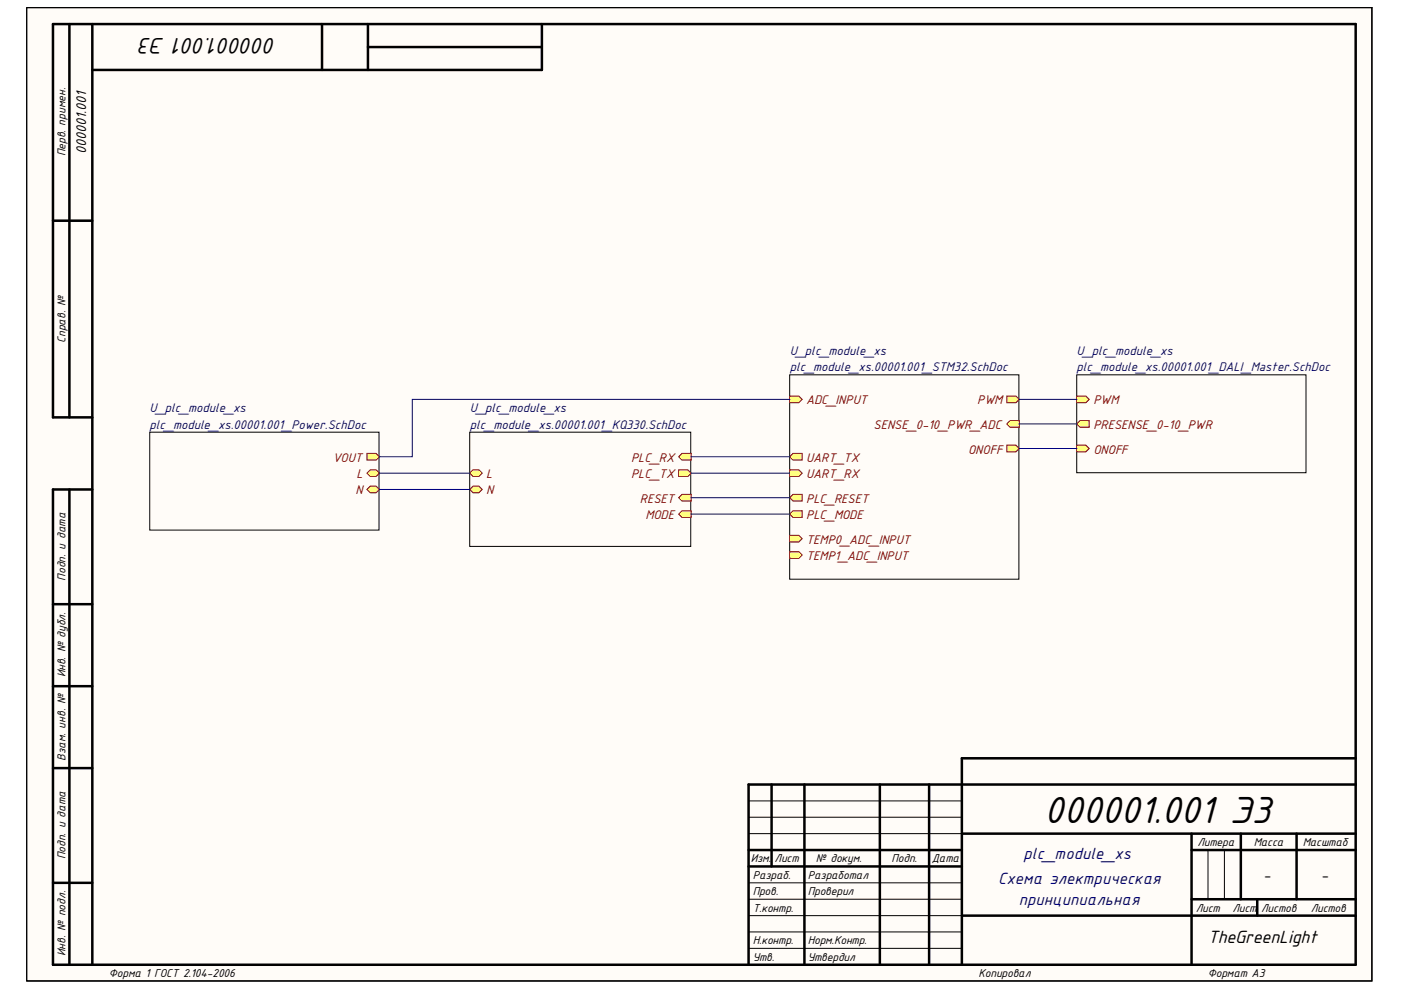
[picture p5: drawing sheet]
<svg xmlns="http://www.w3.org/2000/svg" width="297mm" height="210mm" viewBox="0 0 297 210" stroke-linecap="round" stroke-linejoin="round" font-family="sans-serif">
<path d="M5.7 1.6h285.1v206.3h-285.1z" fill="#fffcf8" stroke="#000" stroke-width=".21"/>
<g fill="none" stroke="#000" stroke-width=".53">
<path d="M14.7 5.1v83.4M19.6 5.1v199.5M68.3 5.1v9.7M78 5.1v9.7M78 10h36.9M114.9 5.1v9.7h-95.3M11.2 46.8h8.4M19.6 88.5h-8.4v-83.4h276.2v199.5h-276.2v-100.8h8.4M14.7 103.8v100.8M11.2 128.1h8.4M11.2 145.5h8.4M11.2 162.9h8.4"/>
<path d="M163.6 166.3v17.4M170.6 166.3v38.3M186.5 166.3v38.3M197 166.3v38.3M203.9 176.7h83.5M252.6 176.7v27.9M263.1 176.7v14M274.9 176.7v14M287.4 166.3h-128.7v38.3M287.4 160.8h-83.5v43.8M11.2 187.2h8.4M158.7 180.2h45.2"/>
<path d="M158.7 183.7h45.2M203.9 194.1h83.5M252.6 190.7h34.8M252.6 180.2h34.8M266.6 190.7v3.4"/>
</g>
<path d="M5.7 1.6h285.2v206.4h-285.2zM167.4 79.5h48.6v43.3h-48.6zM158.7 176.7h45.2M158.7 173.3h45.2M158.7 169.8h45.2M158.7 187.2h45.2M158.7 194.1h45.2M158.7 190.7h45.2M158.7 197.6h45.2M256.1 180.2v10.5M259.6 180.2v10.5M158.7 201.1h45.2" fill="none" stroke="#000" stroke-width=".21"/>
<path d="M167.4 96.8l.7-.7h2v1.4h-2z" fill-rule="evenodd" fill="#ffff80"/>
<path d="M167.4 96.8l.7-.7h2v1.4h-2z" fill="none" stroke="#800000" stroke-width=".21"/>
<path d="M167.4 99.6h2l.7 .7-.7 .7h-2z" fill-rule="evenodd" fill="#ffff80"/>
<path d="M167.4 99.6h2l.7 .7-.7 .7h-2z" fill="none" stroke="#800000" stroke-width=".21"/>
<path d="M167.4 109l.7-.7h2v1.4h-2z" fill-rule="evenodd" fill="#ffff80"/>
<path d="M167.4 109l.7-.7h2v1.4h-2z" fill="none" stroke="#800000" stroke-width=".21"/>
<path d="M167.4 105.5l.7-.7h2v1.4h-2z" fill-rule="evenodd" fill="#ffff80"/>
<path d="M167.4 105.5l.7-.7h2v1.4h-2z" fill="none" stroke="#800000" stroke-width=".21"/>
<path d="M213.5 84h1.9l.7 .7-.7 .7h-1.9z" fill-rule="evenodd" fill="#ffff80"/>
<path d="M213.5 84h1.9l.7 .7-.7 .7h-1.9z" fill="none" stroke="#800000" stroke-width=".21"/>
<path d="M167.4 84h2l.7 .7-.7 .7h-2z" fill-rule="evenodd" fill="#ffff80"/>
<path d="M167.4 84h2l.7 .7-.7 .7h-2z" fill="none" stroke="#800000" stroke-width=".21"/>
<path d="M213.5 89.9l.7-.7h1.9v1.4h-1.9z" fill-rule="evenodd" fill="#ffff80"/>
<path d="M213.5 89.9l.7-.7h1.9v1.4h-1.9z" fill="none" stroke="#800000" stroke-width=".21"/>
<path d="M167.4 113.5h2l.7 .7-.7 .7h-2z" fill-rule="evenodd" fill="#ffff80"/>
<path d="M167.4 113.5h2l.7 .7-.7 .7h-2z" fill="none" stroke="#800000" stroke-width=".21"/>
<path d="M167.4 117h2l.7 .7-.7 .7h-2z" fill-rule="evenodd" fill="#ffff80"/>
<path d="M167.4 117h2l.7 .7-.7 .7h-2z" fill="none" stroke="#800000" stroke-width=".21"/>
<path d="M213.5 94.4h1.9l.7 .7-.7 .7h-1.9z" fill-rule="evenodd" fill="#ffff80"/>
<path d="M213.5 94.4h1.9l.7 .7-.7 .7h-1.9z" fill="none" stroke="#800000" stroke-width=".21"/>
<path d="M228.3 79.5h48.6v20.7h-48.6z" fill="none" stroke="#000" stroke-width=".21"/>
<path d="M228.3 84h1.9l.7 .7-.7 .7h-1.9z" fill-rule="evenodd" fill="#ffff80"/>
<path d="M228.3 84h1.9l.7 .7-.7 .7h-1.9z" fill="none" stroke="#800000" stroke-width=".21"/>
<path d="M228.3 89.9l.7-.7h1.9v1.4h-1.9z" fill-rule="evenodd" fill="#ffff80"/>
<path d="M228.3 89.9l.7-.7h1.9v1.4h-1.9z" fill="none" stroke="#800000" stroke-width=".21"/>
<path d="M228.3 94.4h1.9l.7 .7-.7 .7h-1.9z" fill-rule="evenodd" fill="#ffff80"/>
<path d="M228.3 94.4h1.9l.7 .7-.7 .7h-1.9z" fill="none" stroke="#800000" stroke-width=".21"/>
<path d="M99.6 91.6h46.9v24.3h-46.9z" fill="none" stroke="#000" stroke-width=".21"/>
<path d="M143.9 109l.7-.7h1.9v1.4h-1.9z" fill-rule="evenodd" fill="#ffff80"/>
<path d="M143.9 109l.7-.7h1.9v1.4h-1.9z" fill="none" stroke="#800000" stroke-width=".21"/>
<path d="M99.6 103.8l.7-.7h1.2l.7 .7-.7 .7h-1.2z" fill-rule="evenodd" fill="#ffff80"/>
<path d="M99.6 103.8l.7-.7h1.2l.7 .7-.7 .7h-1.2z" fill="none" stroke="#800000" stroke-width=".21"/>
<path d="M143.9 105.5l.7-.7h1.9v1.4h-1.9z" fill-rule="evenodd" fill="#ffff80"/>
<path d="M143.9 105.5l.7-.7h1.9v1.4h-1.9z" fill="none" stroke="#800000" stroke-width=".21"/>
<path d="M99.6 100.3l.7-.7h1.2l.7 .7-.7 .7h-1.2z" fill-rule="evenodd" fill="#ffff80"/>
<path d="M99.6 100.3l.7-.7h1.2l.7 .7-.7 .7h-1.2z" fill="none" stroke="#800000" stroke-width=".21"/>
<path d="M143.9 96.8l.7-.7h1.9v1.4h-1.9z" fill-rule="evenodd" fill="#ffff80"/>
<path d="M143.9 96.8l.7-.7h1.9v1.4h-1.9z" fill="none" stroke="#800000" stroke-width=".21"/>
<path d="M143.9 99.6h1.9l.7 .7-.7 .7h-1.9z" fill-rule="evenodd" fill="#ffff80"/>
<path d="M143.9 99.6h1.9l.7 .7-.7 .7h-1.9z" fill="none" stroke="#800000" stroke-width=".21"/>
<path d="M31.7 91.6h48.7v20.8h-48.7z" fill="none" stroke="#000" stroke-width=".21"/>
<path d="M77.8 100.3l.7-.7h1.2l.7 .7-.7 .7h-1.2z" fill-rule="evenodd" fill="#ffff80"/>
<path d="M77.8 100.3l.7-.7h1.2l.7 .7-.7 .7h-1.2z" fill="none" stroke="#800000" stroke-width=".21"/>
<path d="M77.8 103.8l.7-.7h1.2l.7 .7-.7 .7h-1.2z" fill-rule="evenodd" fill="#ffff80"/>
<path d="M77.8 103.8l.7-.7h1.2l.7 .7-.7 .7h-1.2z" fill="none" stroke="#800000" stroke-width=".21"/>
<path d="M77.8 96.1h1.9l.7 .7-.7 .7h-1.9z" fill-rule="evenodd" fill="#ffff80"/>
<path d="M77.8 96.1h1.9l.7 .7-.7 .7h-1.9z" fill="none" stroke="#800000" stroke-width=".21"/>
<path d="M146.5 96.8h20.9M167.4 84.7h-80v12.1h-7M216.1 84.7h12.2M216.1 89.9h12.2M216.1 95.1h12.2M80.4 100.3h19.2M80.4 103.8h19.2M146.5 100.3h20.9M146.5 105.5h20.9M146.5 109h20.9" fill="none" stroke="#000080" stroke-width=".21"/>
<text font-size="8.6" x="221.4" y="174.6">000001.001 Э3</text>
<text font-size="5.2" x="58.5" y="8.1" transform="rotate(-180 58.5 8.1)">000001.001 Э3</text>
<text font-size="4.1" x="256.1" y="200">TheGreenLight</text>
<g font-size="3.7" fill="#000080">
<text x="217" y="182.1">plc_module_xs</text>
<text x="211.6" y="187.3">Схема электрическая</text>
<text x="216" y="191.9">принципиальная</text>
</g>
<g font-size="3.5">
<text x="267.8" y="186.7">-</text>
<text x="280" y="186.7">-</text>
</g>
<text font-size="3.2" x="18.3" y="32.7" transform="rotate(-90 18.3 32.7)">000001.001</text>
<g font-size="2.9" fill="#000080">
<text x="167.5" y="75.2">U_plc_module_xs</text>
<text x="228.3" y="75.2">U_plc_module_xs</text>
<text x="167.5" y="78.8">plc_module_xs.00001.001_STM32.SchDoc</text>
<text x="228.3" y="78.8">plc_module_xs.00001.001_DALI_Master.SchDoc</text>
<text x="31.7" y="87.4">U_plc_module_xs</text>
<text x="99.6" y="87.4">U_plc_module_xs</text>
<text x="31.7" y="90.9">plc_module_xs.00001.001_Power.SchDoc</text>
<text x="99.6" y="90.9">plc_module_xs.00001.001_KQ330.SchDoc</text>
</g>
<g font-size="2.9" fill="#800000">
<text x="170.9" y="85.7">ADC_INPUT</text>
<text x="207.2" y="85.7">PWM</text>
<text x="231.8" y="85.7">PWM</text>
<text x="185.2" y="90.9">SENSE_0-10_PWR_ADC</text>
<text x="231.8" y="90.9">PRESENSE_0-10_PWR</text>
<text x="70.5" y="97.8">VOUT</text>
<text x="75.6" y="101.3">L</text>
<text x="103.1" y="101.3">L</text>
<text x="133.8" y="97.8">PLC_RX</text>
<text x="133.8" y="101.3">PLC_TX</text>
<text x="170.9" y="97.8">UART_TX</text>
<text x="170.9" y="101.3">UART_RX</text>
<text x="205.3" y="96.2">ONOFF</text>
<text x="231.8" y="96.2">ONOFF</text>
<text x="75.4" y="104.8">N</text>
<text x="103.1" y="104.8">N</text>
<text x="135.7" y="106.6">RESET</text>
<text x="170.9" y="106.6">PLC_RESET</text>
<text x="136.8" y="110">MODE</text>
<text x="170.9" y="110">PLC_MODE</text>
<text x="170.9" y="115.3">TEMP0_ADC_INPUT</text>
<text x="170.9" y="118.7">TEMP1_ADC_INPUT</text>
</g>
<g font-size="2.6">
<text x="13.9" y="33.1" transform="rotate(-90 13.9 33.1)">Перв. примен.</text>
<text x="13.9" y="72.7" transform="rotate(-90 13.9 72.7)">Справ. №</text>
<text x="13.9" y="123.1" transform="rotate(-90 13.9 123.1)">Подп. и дата</text>
<text x="13.9" y="143.6" transform="rotate(-90 13.9 143.6)">Инв. № дубл.</text>
<text x="13.9" y="161.3" transform="rotate(-90 13.9 161.3)">Взам. инв. №</text>
<text x="253.9" y="179.4">Литера</text>
<text x="265.8" y="179.4">Масса</text>
<text x="276.2" y="179.4">Масштаб</text>
<text x="13.9" y="182.2" transform="rotate(-90 13.9 182.2)">Подп. и дата</text>
<text x="159.2" y="182.8">Изм.</text>
<text x="164.2" y="182.8">Лист</text>
<text x="172.9" y="182.8">№ докум.</text>
<text x="189" y="182.8">Подп.</text>
<text x="197.6" y="182.8">Дата</text>
<text x="159.6" y="186.4">Разраб.</text>
<text x="159.6" y="189.9">Пров.</text>
<text x="171.3" y="186.4">Разработал</text>
<text x="171.3" y="189.9">Проверил</text>
<text x="159.6" y="193.3">Т.контр.</text>
<text x="253.5" y="193.3">Лист</text>
<text x="261.3" y="193.3">Лист</text>
<text x="267.4" y="193.3">Листов</text>
<text x="277.9" y="193.3">Листов</text>
<text x="13.9" y="202.7" transform="rotate(-90 13.9 202.7)">Инв. № подл.</text>
<text x="159.6" y="200.3">Н.контр.</text>
<text x="159.6" y="203.7">Утв.</text>
<text x="171.3" y="200.3">Норм.Контр.</text>
<text x="171.3" y="203.7">Утвердил</text>
<text x="23.1" y="207.2">Форма 1 ГОСТ 2.104-2006</text>
<text x="207.5" y="207.2">Копировал</text>
<text x="256.1" y="207.2">Формат А3</text>
</g>
</svg>
